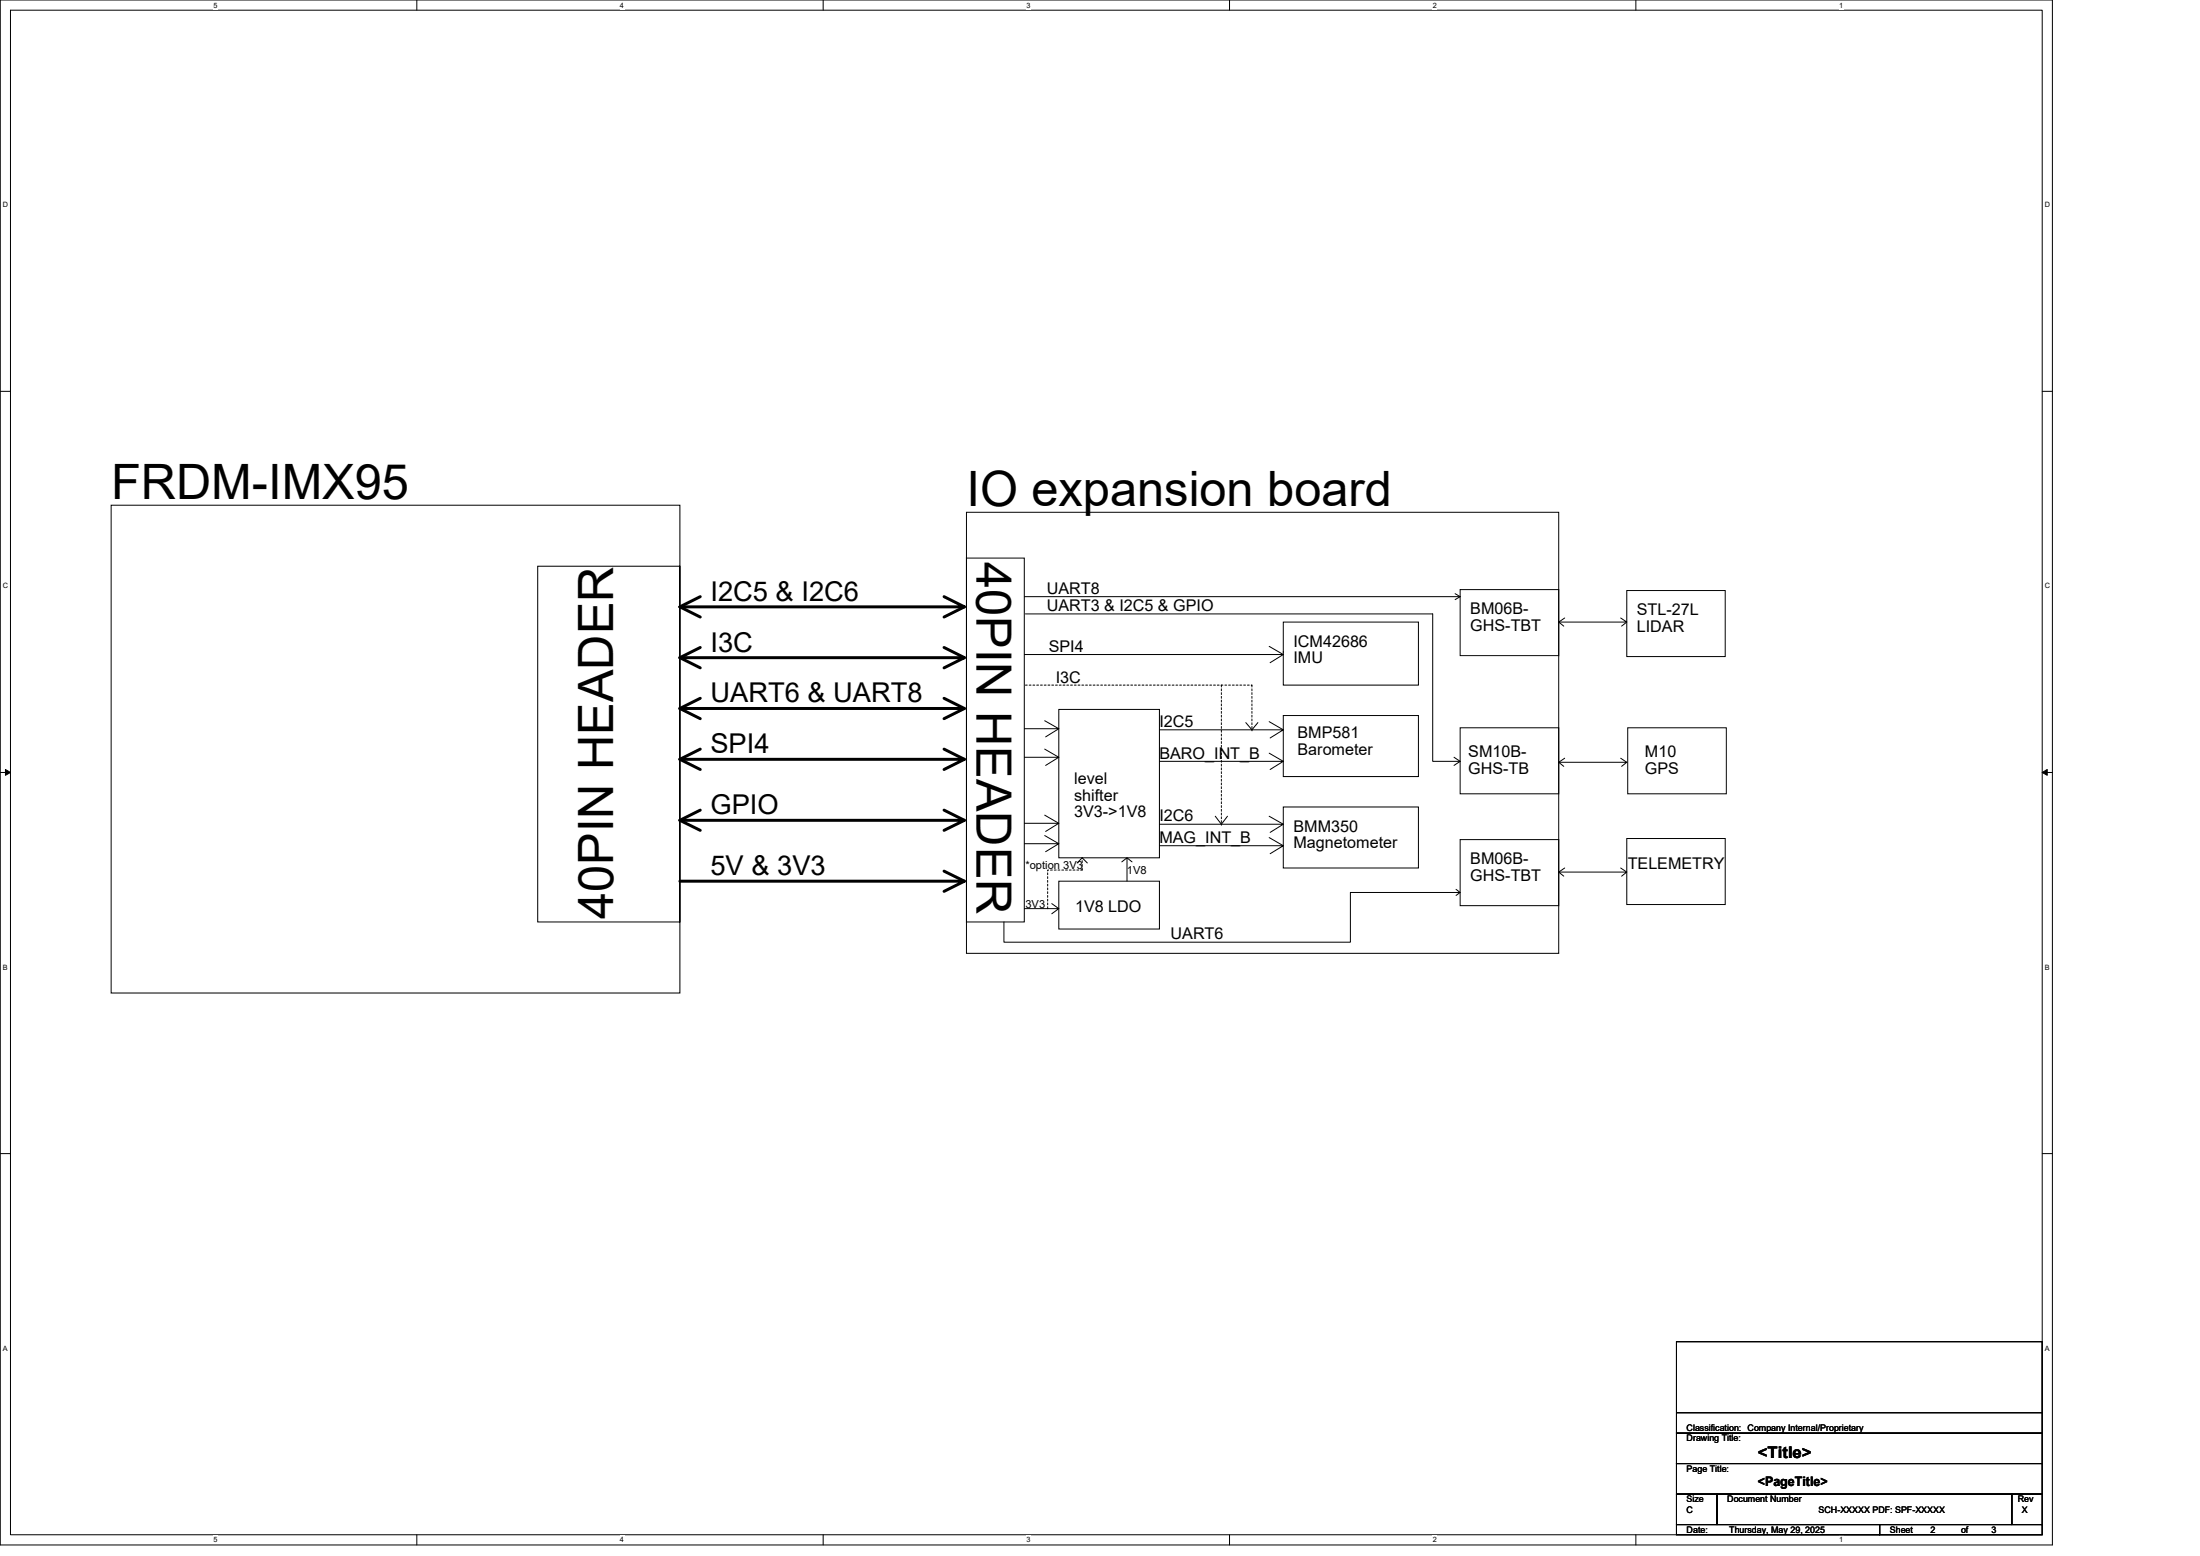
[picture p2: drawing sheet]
<svg xmlns="http://www.w3.org/2000/svg" width="297mm" height="210mm" viewBox="0 0 297 210" stroke-linecap="round" stroke-linejoin="round" font-family="sans-serif">
<path d="M0 0h277.1v208.5h-277.1zM1.4 1.4h274.3v205.7h-274.3z" fill="none" stroke="#000" stroke-width=".14"/>
<g fill="#fff">
<path d="M28.8 .1h.6v1.1h-.6z"/>
<path d="M28.8 207.3h.6v1.1h-.6z"/>
</g>
<path d="M56.3 0v1.4M56.3 207.1v1.4" fill="none" stroke="#000" stroke-width=".14"/>
<g fill="#fff">
<path d="M83.7 .1h.6v1.1h-.6z"/>
<path d="M83.7 207.3h.6v1.1h-.6z"/>
</g>
<path d="M111.1 0v1.4M111.1 207.1v1.4" fill="none" stroke="#000" stroke-width=".14"/>
<g fill="#fff">
<path d="M138.6 .1h.5v1.1h-.5z"/>
<path d="M138.6 207.3h.5v1.1h-.5z"/>
</g>
<path d="M166 0v1.4M166 207.1v1.4" fill="none" stroke="#000" stroke-width=".14"/>
<g fill="#fff">
<path d="M193.4 .1h.6v1.1h-.6z"/>
<path d="M193.4 207.3h.6v1.1h-.6z"/>
</g>
<path d="M220.9 0v1.4M220.9 207.1v1.4" fill="none" stroke="#000" stroke-width=".14"/>
<g fill="#fff">
<path d="M248.3 .1h.6v1.1h-.6z"/>
<path d="M248.3 207.3h.6v1.1h-.6z"/>
<path d="M.4 27.1h.7v1.1h-.7z"/>
<path d="M276.1 27.1h.7v1.1h-.7z"/>
<path d="M.4 78.5h.7v1.1h-.7z"/>
<path d="M276.1 78.5h.7v1.1h-.7z"/>
</g>
<path d="M0 52.8h1.4M275.7 52.8h1.4" fill="none" stroke="#000" stroke-width=".14"/>
<g fill="#fff">
<path d="M.4 130h.7v1.1h-.7z"/>
<path d="M276.1 130h.7v1.1h-.7z"/>
</g>
<path d="M0 104.2h1.4M275.7 104.2h1.4" fill="none" stroke="#000" stroke-width=".14"/>
<path d="M.7 103.8l.7 .4-.7 .4zM275.7 104.2l.7-.4v.8z" fill="#000" stroke="#000" stroke-width=".14"/>
<g fill="#fff">
<path d="M.4 181.4h.7v1.1h-.7z"/>
<path d="M276.1 181.4h.7v1.1h-.7z"/>
</g>
<g fill="none" stroke="#000" stroke-width=".14">
<path d="M15 68.2h76.8v65.8h-76.8zM72.6 76.4h19.2v48h-19.2zM130.5 69.1h80v59.6h-80zM130.5 75.3h7.8v49.1h-7.8zM197.1 79.6h13.4v8.9h-13.4zM219.6 79.7h13.3v8.9h-13.3zM138.3 80.5h58.8M138.3 88.3h35l-1.8 1.1M138.4 82.8h55v19.9h3.7M141.1 97.3l1.9 1h-4.7M143 95.7h13.5v20.1h-13.5zM143 98.3l-1.8 1.1"/>
<path d="M156.5 98.5h16.8l-1.8 1.1M168.2 97.5l.8 1 .8-1M171.4 87.2l1.9 1.1M171.4 97.4l1.9 1.1M173.3 83.9h18.2v8.6h-18.2zM173.3 96.6h18.2v8.2h-18.2zM173.3 87.9v.2M196.5 80.1l.6 .4M197.1 98.2h13.4v8.9h-13.4zM197.1 80.5l-.6 .4M210.5 83.9l.6 .6M211.3 83.4l-.8 .5"/>
<path d="M218.8 83.4l.8 .5h-9.1M219.6 83.9l-.7 .6M219.8 98.2h13.3v8.9h-13.3zM138.3 111.1h4.7l-1.8 1.1M138.3 113.9h4.7l-1.8 1M138.3 102.2h4.7l-1.8 1.1M141.1 110l1.9 1.1M141.1 112.8l1.9 1.1M141.1 101.1l1.9 1.1M143 118.9h13.5v6.5h-13.5zM145.4 116.5l.7-.7 .7 .7M151.5 116.3l.7-.5v3.1"/>
<path d="M152.2 115.8l.6 .5M156.5 111.2h16.8l-1.8 1.1M156.5 102.7h16.8l-1.8 1.1M156.5 114.1h16.8l-1.8 1.1M164.1 110.2l.8 1 .8-1M171.4 110.2l1.9 1M171.4 101.6l1.9 1.1M171.4 113l1.9 1.1M173.3 108.9h18.2v8.2h-18.2zM196.3 102.2l.8 .5M197.1 113.3h13.4v8.9h-13.4zM197.1 102.7l-.8 .6"/>
<path d="M210.5 102.9l.6 .5M210.5 102.9h9.1l-.7 .5M210.5 117.7l.6 .5M210.5 117.7h9.1l-.7 .5M211.3 102.3l-.8 .6M211.3 117.1l-.8 .6M218.8 102.3l.8 .6M218.8 117.1l.8 .6M219.6 113.2h13.3v8.9h-13.3zM138.3 122.6h4.7l-1 .7M142 121.9l1 .7M196.6 120l.5 .4h-14.8v6.7h-46.8v-2.7"/>
<path d="M197.1 120.4l-.5 .4M0 155.7h1.4M275.7 155.7h1.4M226.4 193.4h49.3v4.1h-49.3zM226.4 197.5h49.3v4.1h-49.3zM226.4 181.1h49.3v12.3h-49.3zM226.4 190.6h49.3M226.4 205.7h27.4v1.4h-27.4zM226.4 201.6h5.4v4.1h-5.4zM231.8 201.6h39.8v4.1h-39.8zM253.8 205.7h21.9v1.4h-21.9zM271.6 201.6h4.1v4.1h-4.1z"/>
</g>
<g fill="none" stroke="#000" stroke-width=".4">
<path d="M91.8 81.9l2.7 1.4M91.8 88.8l2.7 1.3M91.8 88.8h38.4l-2.7 1.3M91.8 95.6l2.7 1.4M91.8 95.6h38.4l-2.7 1.4M94.5 80.5l-2.7 1.4M94.5 87.4l-2.7 1.4M94.5 94.2l-2.7 1.4M127.5 87.4l2.7 1.4M127.5 94.2l2.7 1.4M127.5 80.5l2.7 1.4h-38.4M130.2 81.9l-2.7 1.4"/>
<path d="M91.8 102.5l2.7 1.3M91.8 102.5h38.4l-2.7 1.3M91.8 110.7l2.7 1.4M91.8 110.7h38.4l-2.7 1.4M91.8 118.9h38.4l-2.7 1.4M94.5 101.1l-2.7 1.4M94.5 109.3l-2.7 1.4M127.5 101.1l2.7 1.4M127.5 109.3l2.7 1.4M127.5 117.6l2.7 1.3"/>
</g>
<path d="M138.4 92.5h30.6M164.9 92.5v18.7M169 92.5v6M169 98.5h.1M146.1 117.4v-1.6M164.9 111.2h.1M141.5 122.6v-5.2h4.6" fill="none" stroke="#000" stroke-width=".14" stroke-dasharray=".3 .3"/>
<g font-size="6.6">
<text x="15" y="67.3">FRDM-IMX95</text>
<text x="130.5" y="68.2">IO expansion board</text>
<text x="131.8" y="75.9" transform="rotate(90 131.8 75.9)">40PIN HEADER</text>
<text x="82.8" y="124" transform="rotate(-90 82.8 124)">40PIN HEADER</text>
</g>
<g font-size="3.7">
<text x="95.9" y="81.1">I2C5 &amp; I2C6</text>
<text x="95.9" y="87.9">I3C</text>
<text x="95.9" y="94.8">UART6 &amp; UART8</text>
<text x="95.9" y="101.6">SPI4</text>
<text x="95.9" y="109.9">GPIO</text>
<text x="95.9" y="118.1">5V &amp; 3V3</text>
</g>
<g font-size="2.2">
<text x="141.3" y="80.1">UART8</text>
<text x="141.3" y="82.5">UART3 &amp; I2C5 &amp; GPIO</text>
<text x="198.5" y="82.9">BM06B-</text>
<text x="221" y="83">STL-27L</text>
<text x="141.6" y="87.9">SPI4</text>
<text x="174.6" y="87.3">ICM42686</text>
<text x="174.6" y="89.5">IMU</text>
<text x="198.5" y="85.1">GHS-TBT</text>
<text x="221" y="85.3">LIDAR</text>
<text x="142.6" y="92.2">I3C</text>
<text x="156.5" y="98.1">I2C5</text>
<text x="175.2" y="99.6">BMP581</text>
<text x="175.2" y="101.9">Barometer</text>
<text x="145" y="105.8">level</text>
<text x="156.5" y="102.4">BARO_INT_B</text>
<text x="198.2" y="102.2">SM10B-</text>
<text x="198.2" y="104.5">GHS-TB</text>
<text x="222.1" y="102.2">M10</text>
<text x="222.1" y="104.5">GPS</text>
<text x="145" y="108">shifter</text>
<text x="145" y="110.3">3V3-&gt;1V8</text>
<text x="156.5" y="110.8">I2C6</text>
<text x="156.5" y="113.7">MAG_INT_B</text>
<text x="174.6" y="112.2">BMM350</text>
<text x="174.6" y="114.5">Magnetometer</text>
<text x="198.5" y="116.6">BM06B-</text>
<text x="198.5" y="118.9">GHS-TBT</text>
<text x="219.8" y="117.3">TELEMETRY</text>
<text x="145.2" y="123.1">1V8 LDO</text>
<text x="158" y="126.8">UART6</text>
<text x="237.3" y="196.8">&lt;Title&gt;</text>
</g>
<text font-size="1.8" x="237.3" y="200.5">&lt;PageTitle&gt;</text>
<g font-size="1.5">
<text x="138.4" y="117.3">*option 3V3</text>
<text x="152.2" y="117.9">1V8</text>
<text x="138.4" y="122.5">3V3</text>
</g>
<g font-size="1.2">
<text x="227.7" y="194.5">Drawing Title:</text>
<text x="227.7" y="193.1">Classification: Company Internal/Proprietary</text>
<text x="227.7" y="202.8">Size</text>
<text x="227.7" y="198.6">Page Title:</text>
<text x="233.2" y="202.8">Document Number</text>
<text x="272.4" y="202.8">Rev</text>
<text x="227.7" y="206.9">Date:</text>
<text x="227.7" y="204.1">C</text>
<text x="233.5" y="206.9">Thursday, May 29, 2025</text>
<text x="245.6" y="204.1">SCH-XXXXX PDF: SPF-XXXXX</text>
<text x="255.2" y="206.9">Sheet</text>
<text x="260.6" y="206.9">2</text>
<text x="264.8" y="206.9">of</text>
<text x="268.9" y="206.9">3</text>
<text x="273" y="204.1">X</text>
</g>
<g font-size="1">
<text x="28.8" y="1">5</text>
<text x="83.7" y="1">4</text>
<text x="138.6" y="1">3</text>
<text x="193.4" y="1">2</text>
<text x="248.3" y="1">1</text>
<text x=".4" y="28">D</text>
<text x="276.1" y="28">D</text>
<text x=".4" y="79.4">C</text>
<text x="276.1" y="79.4">C</text>
<text x=".4" y="130.9">B</text>
<text x="276.1" y="130.9">B</text>
<text x=".4" y="182.3">A</text>
<text x="276.1" y="182.3">A</text>
<text x="28.8" y="208.2">5</text>
<text x="83.7" y="208.2">4</text>
<text x="138.6" y="208.2">3</text>
<text x="193.4" y="208.2">2</text>
<text x="248.3" y="208.2">1</text>
</g>
</svg>
